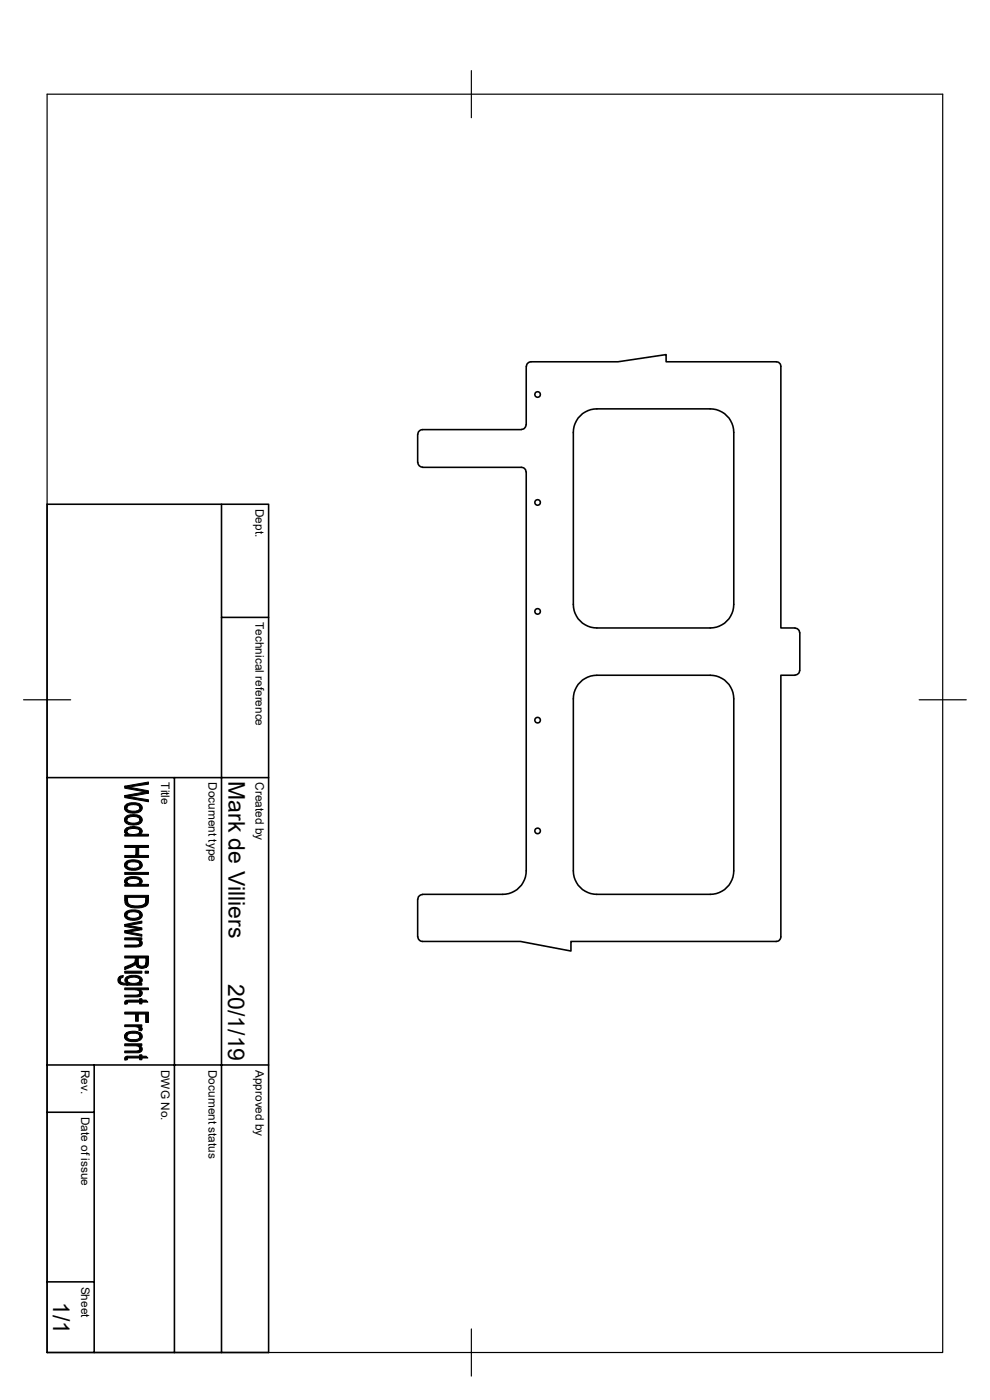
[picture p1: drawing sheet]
<svg xmlns="http://www.w3.org/2000/svg" width="210mm" height="297mm" viewBox="0 0 210 297" stroke-linecap="round" stroke-linejoin="round" font-family="sans-serif">
<g fill="none" stroke="#000" stroke-width=".34">
<path d="M111.6 77.7v12.4M111.7 77.7l.1-.5 .4-.3 .4-.1h18.5l10.2-1.6v1.6h23.4l.5 .1 .3 .3 .2 .5v55.5h3M110.6 91.1l-21.2 .1-.6 .4-.2 .5v6l.3 .7 .7 .3h21l.7 .3 .3 .7M111.6 90.1l-.3 .7-.7 .3M123.6 87.8a5.3 5.3 0 0 1 3-1.1h24.1a5.1 5.1 0 0 1 5 5v36.5a5.1 5.1 0 0 1-5 5h-24.1a5.1 5.1 0 0 1-5-5v-36.5a5.1 5.1 0 0 1 2-3.9zM10 107h47v179.9h-47zM47 107v179.9M111.6 100.1v84.6a5.1 5.1 0 0 1-5 5h-17l-.4 .2-.4 .3-.2 .6v8l.2 .4 .4 .4 .4 .1h20.8l10.7 2.1v-2.1h43.6l.5-.1 .3-.4 .2-.4v-55.5h3M47 131h10M168.7 133.3l.6 .3 .3 .6M169.7 134.2v8M123.6 144.3a5.3 5.3 0 0 1 3-1h24.1a5.1 5.1 0 0 1 5 5v36.4a5.1 5.1 0 0 1-5 5h-24.1a5.1 5.1 0 0 1-5-5v-36.4a5.1 5.1 0 0 1 2-4z"/>
<path d="M169.6 142.2l-.1 .5-.4 .4-.4 .1M10 165h47M37 165v121.9M10 236h10M10 225.9h47M20 225.9v61M10 271.9h10"/>
<circle cx="114" cy="83.7" r=".59"/>
<circle cx="114" cy="106.6" r=".59"/>
<circle cx="114" cy="129.7" r=".59"/>
<circle cx="114" cy="152.8" r=".59"/>
<circle cx="114" cy="176.3" r=".59"/>
</g>
<path d="M10 20h190v266.9h-190zM100 15v10M5 148.5h10M195 148.5h10M100 281.9v10" fill="none" stroke="#000" stroke-width=".25"/>
<g fill="#000" stroke="#000" stroke-width=".21">
<path d="M26.5 175.9l.4-.3v1.4l-.5-.4z" fill-rule="evenodd"/>
<path d="M26.9 170.6a3.4 3.4 0 0 1 2.8 0v.8a1.34 1.34 0 0 0-1.7-.7l-.9 .3-.2 .4z" fill-rule="evenodd"/>
<path d="M26.9 173.1l.5-.2a3.8 3.8 0 0 1 2.3 .2v.8a1.66 1.66 0 0 0-2.4-.5l-.2 .2-.2 .3z" fill-rule="evenodd"/>
<path d="M26.5 170.9l.4-.3v.8a1.84 1.84 0 0 0 2.4 .6l.4-.5v-.9a.98 .98 0 0 1 .4 1.2 .98 .98 0 0 1-1.1 .6 2.41 2.41 0 0 1-2.5-.7z" fill-rule="evenodd"/>
<path d="M26.6 173.3l.3-.2v.8a1.78 1.78 0 0 0 2.4 .6l.4-.5v-.9a1.01 1.01 0 0 1 .4 1.2 1.01 1.01 0 0 1-1.1 .7h-.2a2.04 2.04 0 0 1-2.3-.8l-.1-.5z" fill-rule="evenodd"/>
<path d="M26.9 175.6l.5-.1a2.61 2.61 0 0 1 2.7 .6l.1 .3-.1 .3-.4 .3v-.6a1.65 1.65 0 0 0-2-.6l-.6 .2-.2 .4z" fill-rule="evenodd"/>
<path d="M26.5 166.8l5-.9v.5l-4.3 .6z" fill-rule="evenodd"/>
<path d="M26.5 166.8l5 1v.5l-.9-.4-4.1-.7z" fill-rule="evenodd"/>
<path d="M26.5 168.8l4.1-.8 .9 .3-3.8 .7h-.5z" fill-rule="evenodd"/>
<path d="M26.5 168.8l5 .9v.4l-5-.9z" fill-rule="evenodd"/>
<path d="M26.5 177h.4v-.4a2.1 2.1 0 0 0 2.8-.1v.5h1.8v.4h-5z" fill-rule="evenodd"/>
<path d="M26.5 179.4h5v.4h-2.1l-.6 1.7v-1.7h-2.3z" fill-rule="evenodd"/>
<path d="M26.5 185.1h5v.4h-5z" fill-rule="evenodd"/>
<path d="M26.6 186.4l.3-.1v1.3a.7 .7 0 0 1-.3-1.2z" fill-rule="evenodd"/>
<path d="M26.9 182.7h.1a3.5 3.5 0 0 1 2.7 0v.8a1.61 1.61 0 0 0-2.1-.6l-.5 .2-.2 .4z" fill-rule="evenodd"/>
<path d="M26.9 193.3a3.4 3.4 0 0 1 2.8 0v.8a1.53 1.53 0 0 0-2-.6l-.6 .3-.2 .3z" fill-rule="evenodd"/>
<path d="M29.6 199.3l.1 .1-.1 .6z" fill-rule="evenodd"/>
<path d="M26.5 196.1l3.6 .8v.3l-3.6-.6z" fill-rule="evenodd"/>
<path d="M26.5 199h3.6v.3h-.5v.4l-.7-.3h-2.4z" fill-rule="evenodd"/>
<path d="M26.5 196.1l3.6-.7v.4l-2.9 .5z" fill-rule="evenodd"/>
<path d="M26.5 197.5l2.8-.5 .8 .2-2.8 .5z" fill-rule="evenodd"/>
<path d="M26.5 197.5l3.6 .7v.4l-3.6-.7z" fill-rule="evenodd"/>
<path d="M26.6 182.9l.3-.2v.8a1.37 1.37 0 0 0 1.7 .7l.4-.1 .6-.3 .1-1.1a.97 .97 0 0 1 .5 1.1 .97 .97 0 0 1-1 .7l-.2 .1a2.24 2.24 0 0 1-2.6-.8z" fill-rule="evenodd"/>
<path d="M26.9 186.3a2.82 2.82 0 0 1 3.2 .3l.1 .5-.5 .5v-.6a1.58 1.58 0 0 0-2-.6l-.6 .3-.2 .3z" fill-rule="evenodd"/>
<path d="M26.6 193.6l.3-.3v.8a1.84 1.84 0 0 0 2.4 .6l.4-.4v-1a.98 .98 0 0 1 .4 1.2 .98 .98 0 0 1-1.1 .7 2.24 2.24 0 0 1-2.6-.8z" fill-rule="evenodd"/>
<path d="M27.1 190.4v.7a1.28 1.28 0 0 0 1.5 1.1 2.17 2.17 0 0 0 2.3-.7v-.4v1.1a4.7 4.7 0 0 1-3.8 0z" fill-rule="evenodd"/>
<path d="M26.5 187.6h.4v-.4a2.29 2.29 0 0 0 2.7 0l.1-.2v.6h1.8v.4h-5z" fill-rule="evenodd"/>
<path d="M26.5 189.9h5v1.7l-.6 .6v-1.8h-3.8v1.8l-.6-.6z" fill-rule="evenodd"/>
<path d="M26.5 181.5h2.3l.6-1.7v1.7h2.1v.4h-5z" fill-rule="evenodd"/>
<path d="M25.6 207.1l.6-.1-.1 .4-.5 .2-.1 .3z" fill-rule="evenodd"/>
<path d="M25.2 207.3l.3-.2v.8a1.01 1.01 0 0 0 1.5 .7v.4a1.71 1.71 0 0 1-1.9-.8l-.1-.5z" fill-rule="evenodd"/>
<path d="M26.5 212.4l.5-.2v.8l-.5 .1z" fill-rule="evenodd"/>
<path d="M26.5 205.1l1-.4a1.28 1.28 0 0 0 1.2-.9v.7l-.3 .4-1.9 .8z" fill-rule="evenodd"/>
<path d="M29.7 207.9v.7z" fill-rule="evenodd"/>
<path d="M26.5 211.1h2.6a.45 .45 0 0 0 .5-.5l.1 .8-.4 .1h-2.8z" fill-rule="evenodd"/>
<path d="M26.9 219.1l.6-.2a3.2 3.2 0 0 1 2.2 .2v.8a1.58 1.58 0 0 0-2-.7l-.6 .3-.2 .4z" fill-rule="evenodd"/>
<path d="M27 208a1.83 1.83 0 0 0 2.6 .2l.1-.1v.5h.4v.4h-3.1z" fill-rule="evenodd"/>
<path d="M26.5 217.4h3.6v.4h-.6v.5l-.1-.3-.7-.2h-2.2z" fill-rule="evenodd"/>
<path d="M26.5 206h3.6v.5h-3.6z" fill-rule="evenodd"/>
<path d="M26.5 200.5h2.5a.53 .53 0 0 0 .6-.5l.1-.6a.81 .81 0 0 1 .4 1 .81 .81 0 0 1-1 .5h-2.6z" fill-rule="evenodd"/>
<path d="M26.8 207.3l.9-.3a2.11 2.11 0 0 1 2.5 .8l-.1 .5-.4 .3v-.7a1.69 1.69 0 0 0-2.3-.4l-.4 .3v1.2v-.4a.74 .74 0 0 1-.5-.6 .74 .74 0 0 1 .3-.7z" fill-rule="evenodd"/>
<path d="M29.7 210a.76 .76 0 0 1 .5 .7 .76 .76 0 0 1-.5 .7z" fill-rule="evenodd"/>
<path d="M29.5 217.8l.3 .1a.43 .43 0 0 1 .4 .3 .43 .43 0 0 1-.2 .5l-.6-.1z" fill-rule="evenodd"/>
<path d="M26.7 219.2l.2-.1v.8a1.37 1.37 0 0 0 1.7 .7l.4-.1 .6-.3 .1-1.1a.97 .97 0 0 1 .5 1.1 .97 .97 0 0 1-1 .7h-.2a2.24 2.24 0 0 1-2.6-.8l.1-.6z" fill-rule="evenodd"/>
<path d="M29.3 203.2v1a.86 .86 0 0 0 .7 .8 .86 .86 0 0 0 .9-.7v1l-.9 .1-.7-.2z" fill-rule="evenodd"/>
<path d="M27 212.2h2.6v-.3h.5v.3h.9l.4 .4h-1.3v.4h-.5v-.4h-2.4l-.2 .2z" fill-rule="evenodd"/>
<path d="M26.5 202.8h5l-.1 2.1-.5 .4v-2.1h-1.6v2l-.5-.5-.1-1.5h-2.2z" fill-rule="evenodd"/>
<path d="M26.5 209.6h5v.4h-1.8v1.4l-.1-1-.2-.2-.8-.2h-2.1z" fill-rule="evenodd"/>
<path d="M26.5 214.7h5v2.2h-.6v-1.8h-1.6v1.6h-.6v-1.6h-2.2z" fill-rule="evenodd"/>
<path d="M30.8 206h.7v.5h-.7z" fill-rule="evenodd"/>
<path d="M26.6 224.2l.4-.1v.7l-.5 .1-.1-.3z" fill-rule="evenodd"/>
<path d="M29.6 221.8l.1 .1-.1 .6z" fill-rule="evenodd"/>
<path d="M26.5 221.4h3.6v.4h-.5v.4l-.7-.3h-2.4z" fill-rule="evenodd"/>
<path d="M26.5 223h2.5a.52 .52 0 0 0 .6-.5l.1-.6a.81 .81 0 0 1 .4 1 .81 .81 0 0 1-1 .5h-2.6z" fill-rule="evenodd"/>
<path d="M27 224.1h2.6v-.3h.5v.3h.9l.4 .4h-1.3v.3h-.5v-.3h-2.4l-.2 .2z" fill-rule="evenodd"/>
</g>
<g font-size="4.9">
<text x="48.5" y="165.6" transform="rotate(90 48.5 165.6)">Mark de Villiers</text>
<text x="48.4" y="208.8" transform="rotate(90 48.4 208.8)">20/1/19</text>
<text x="11.3" y="276.2" transform="rotate(90 11.3 276.2)">1/1</text>
</g>
<g font-size="2.5">
<text x="54.2" y="108" transform="rotate(90 54.2 108)">Dept.</text>
<text x="54.2" y="132" transform="rotate(90 54.2 132)">Technical reference</text>
<text x="34.2" y="165.9" transform="rotate(90 34.2 165.9)">Title</text>
<text x="44.2" y="165.9" transform="rotate(90 44.2 165.9)">Document type</text>
<text x="54.2" y="165.9" transform="rotate(90 54.2 165.9)">Created by</text>
<text x="17.2" y="227" transform="rotate(90 17.2 227)">Rev.</text>
<text x="34.2" y="226.9" transform="rotate(90 34.2 226.9)">DWG No.</text>
<text x="44.2" y="226.9" transform="rotate(90 44.2 226.9)">Document status</text>
<text x="54.2" y="226.9" transform="rotate(90 54.2 226.9)">Approved by</text>
<text x="17.2" y="236.9" transform="rotate(90 17.2 236.9)">Date of issue</text>
<text x="17.2" y="272.9" transform="rotate(90 17.2 272.9)">Sheet</text>
</g>
</svg>
